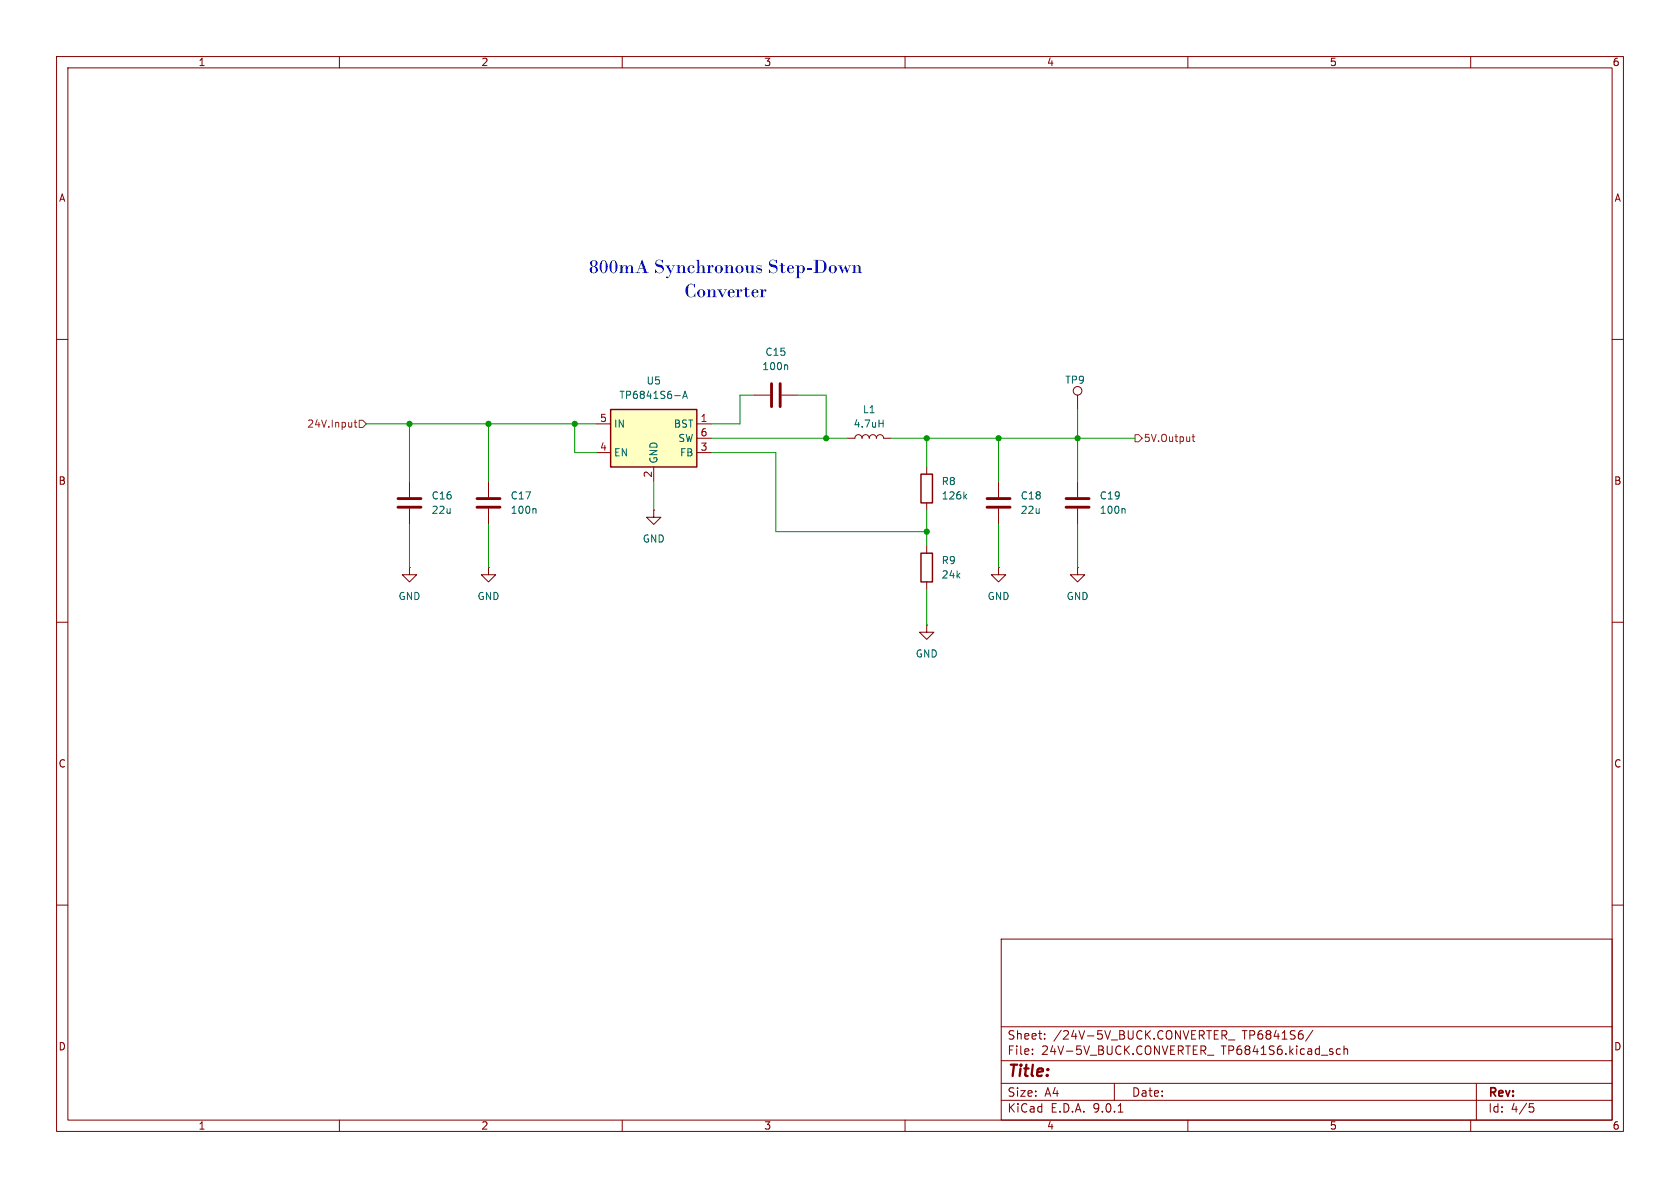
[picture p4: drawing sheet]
<svg xmlns="http://www.w3.org/2000/svg" width="297mm" height="210mm" viewBox="0 0 297 210" stroke-linecap="round" stroke-linejoin="round" font-family="sans-serif">
<g fill="none" stroke="#840000" stroke-width=".18">
<path d="M10 10h277v190h-277zM12 12h273v186h-273zM60 10v2M110 10v2M160 10v2M210 10v2M260 10v2M10 60h2M149.9 77.5h1.2a.64 .64 0 0 1 .7-.7 .64 .64 0 0 1 .6 .7 .64 .64 0 0 1 .6-.7 .64 .64 0 0 1 .7 .7 .64 .64 0 0 1 .6-.7 .64 .64 0 0 1 .6 .7 .64 .64 0 0 1 .7-.7 .64 .64 0 0 1 .6 .7h1.3M285 60h2M86.4 85.1v2.8M86.4 89.9v2.8"/>
<path d="M163.8 96.5v1.3M10 110h2M72.4 100.3v1.3h1.3l-1.3 1.3-1.3-1.3h1.3M72.4 100.3h.1M163.8 110.5v1.3h1.3l-1.3 1.2-1.2-1.2h1.2M163.8 110.5h.1M163.8 102.9v1.2M176.5 100.3v1.3h1.3l-1.3 1.3-1.2-1.3h1.2M176.5 100.3h.1M285 110h2M10 160h2M177 166h108v32h-108z"/>
<path d="M285 160h2M60 198v2M110 198v2M160 198v2M177 194.5h108M177 191.5h108M177 187.5h108M177 181.5h108M182.5 186.3v.1M182.5 185.5v.1M184.7 183.6v.1M184.7 182.8v.1"/>
<path d="M197 191.5v3M197.7 196.6h.8M210 198v2M213.5 186.5h1.1M216 182.2h.6l.3 .3-.2 .4-.7 .1M216.4 183l.5 .7M217.2 183.8h1.1M232.1 182.1l-1.3 2M236.2 186.1l.3 .3 .5-.1M237 185.5l-.5-.1-.3 .3M237.6 185.5l.2-.1 .4 .1v.9M237.6 184.9v1.5"/>
<path d="M260 198v2M261 191.5v6.5M270.4 195.1h.7M270.5 195.7h.4l.3 .3-.2 .5-.5 .1"/>
</g>
<path d="M155.4 74.8h.7M156.1 74.2v1.3M94.6 89.9l.2 .2v.6" fill="none" stroke="#006464" stroke-width=".18"/>
<path d="M162.8 97.8h2v5.1h-2z" fill="none" stroke="#840000" stroke-width=".25"/>
<path d="M84.3 88.1h4.1M84.3 89.7h4.1" fill="none" stroke="#840000" stroke-width=".51"/>
<path d="M107.9 72.4h15.3v10.2h-15.3z" fill="#ffffc2"/>
<path d="M107.9 72.4h15.3v10.2h-15.3zM162.8 83.8h2v5.1h-2z" fill="none" stroke="#840000" stroke-width=".25"/>
<g fill="none" stroke="#840000" stroke-width=".18">
<path d="M105.4 74.9h2.5M123.2 74.9h2.5M123.2 77.5h2.5M133.3 69.9h2.8M138.2 69.9h2.8M190.5 69.9v2.5M72.4 85.1v2.8M72.4 89.9v2.8M105.4 80h2.5M115.6 90.2v1.2h1.2l-1.2 1.3-1.3-1.3h1.3M115.6 90.2h.1M115.6 82.6v2.5"/>
<path d="M123.2 80h2.5M163.8 82.6v1.2M163.8 88.9v1.3M176.5 85.1v2.8M176.5 89.9v2.8M190.5 85.1v2.8M190.5 89.9v2.8M86.4 100.3v1.3h1.2l-1.2 1.3-1.3-1.3h1.3M86.4 100.3h.1M190.5 100.3v1.3h1.3l-1.3 1.3-1.3-1.3h1.3M190.5 100.3h.1"/>
<circle cx="190.5" cy="69.1" r=".76"/>
</g>
<path d="M119.3 69.9h1M120.7 70.4l.4-1.2 .4 1.2M120.8 70.1h.6M139.1 64.5l.1 .2v.6M170.5 87.7l.4 .5M170.9 87.4l-.5 .4M198.7 89.9l.2 .2v.6" fill="none" stroke="#006464" stroke-width=".18"/>
<path d="M136.4 67.8v4.1M137.9 67.8v4.1M70.4 88.1h4M70.4 89.7h4M174.5 88.1h4.1M174.5 89.7h4.1M188.5 88.1h4M188.5 89.7h4" fill="none" stroke="#840000" stroke-width=".51"/>
<path d="M62.6 74.7h.5M62.8 74.2v1.1l.3 .2M63.5 74.3h.6l.7 .6-.7 .7h-.6zM200.7 76.8h.6l.6 .7-.6 .6h-.6zM210.7 77.2h.5M210.9 76.8v1.1l.3 .1" fill="none" stroke="#725600" stroke-width=".18"/>
<g fill="none" stroke="#009600" stroke-width=".18">
<path d="M64.8 74.9h40.6M72.4 74.9v10.2M86.4 74.9v10.2M101.6 74.9v5.1h3.8M125.7 77.5h24.2M133.3 69.9h-2.5v5h-5.1M141 69.9h5v7.6M157.5 77.5h43.2M163.8 77.5v5.1M176.5 77.5v7.6M190.5 72.4v12.7M72.4 92.7v7.6"/>
<path d="M86.4 92.7v7.6M115.6 85.1v5.1M125.7 80h11.5v14h26.6M163.8 90.2v6.3M176.5 92.7v7.6M190.5 92.7v7.6M163.8 104.1v6.4"/>
</g>
<g fill="#009600" stroke="#009600" stroke-width=".18">
<circle cx="101.6" cy="74.9" r=".46"/>
<circle cx="86.4" cy="74.9" r=".46"/>
<circle cx="72.4" cy="74.9" r=".46"/>
<circle cx="146" cy="77.5" r=".46"/>
<circle cx="163.8" cy="94" r=".46"/>
<circle cx="176.5" cy="77.5" r=".46"/>
<circle cx="163.8" cy="77.5" r=".46"/>
<circle cx="190.5" cy="77.5" r=".46"/>
</g>
<g font-size="3.5" fill="#0000c2">
<text x="104.1" y="49.4">800mASynchronousStep-Down</text>
<text x="121" y="53.6">Converter</text>
</g>
<text font-size="2.8" fill="#840000" x="178" y="190.9">Title:</text>
<g font-size="2.1" fill="#840000">
<text x="178" y="184">Sheet:</text>
<text x="186.2" y="184">/24V-5V_BUCK.CONVERTER_</text>
<text x="219.7" y="184">TP6841S6/</text>
<text x="178" y="186.7">File:</text>
<text x="184.1" y="186.7">24V-5V_BUCK.CONVERTER_</text>
<text x="216" y="186.7">TP6841S6.kicad_sch</text>
<text x="178" y="196.9">KiCad</text>
<text x="178" y="194.1">Size:</text>
<text x="184.7" y="194.1">A4</text>
<text x="185.7" y="196.9">E.D.A.</text>
<text x="193.3" y="196.9">9.0.1</text>
<text x="200" y="194.1">Date:</text>
<text x="263" y="194.3">Rev:</text>
<text x="263" y="196.9">Id:</text>
<text x="267.1" y="196.9">4/5</text>
</g>
<g font-size="1.8" fill="#840000">
<text x="35" y="11.9">1</text>
<text x="85" y="11.9">2</text>
<text x="135" y="11.9">3</text>
<text x="185" y="11.9">4</text>
<text x="235" y="11.9">5</text>
<text x="285" y="11.9">6</text>
<text x="10.3" y="35.9">A</text>
<text x="285.3" y="35.9">A</text>
<text x="10.3" y="85.9">B</text>
<text x="285.3" y="85.9">B</text>
<text x="10.3" y="135.9">C</text>
<text x="285.3" y="135.9">C</text>
<text x="10.3" y="185.9">D</text>
<text x="285.3" y="185.9">D</text>
<text x="35" y="199.9">1</text>
<text x="85" y="199.9">2</text>
<text x="135" y="199.9">3</text>
<text x="185" y="199.9">4</text>
<text x="235" y="199.9">5</text>
<text x="285" y="199.9">6</text>
</g>
<g font-size="1.8" fill="#006464">
<text x="134.7" y="65.6">100n</text>
<text x="135.2" y="63.1">C15</text>
<text x="109.4" y="70.7">TP6841S6-A</text>
<text x="114.2" y="68.2">U5</text>
<text x="188.2" y="68">TP9</text>
<text x="108.5" y="75.8">IN</text>
<text x="119" y="75.8">BST</text>
<text x="150.8" y="75.8">4.7uH</text>
<text x="152.4" y="73.3">L1</text>
<text x="108.5" y="80.9">EN</text>
<text x="116.4" y="82" transform="rotate(-90 116.4 82)">GND</text>
<text x="119.8" y="78.3">SW</text>
<text x="120.1" y="80.9">FB</text>
<text x="76.2" y="88.5">C16</text>
<text x="90.2" y="88.5">C17</text>
<text x="166.4" y="86">R8</text>
<text x="166.4" y="88.5">126k</text>
<text x="180.3" y="88.5">C18</text>
<text x="194.3" y="88.5">C19</text>
<text x="76.2" y="91">22u</text>
<text x="90.2" y="91">100n</text>
<text x="180.3" y="91">22u</text>
<text x="194.3" y="91">100n</text>
<text x="113.5" y="96.1">GND</text>
<text x="166.4" y="99.9">R9</text>
<text x="70.4" y="106.3">GND</text>
<text x="84.3" y="106.3">GND</text>
<text x="166.4" y="102.5">24k</text>
<text x="174.5" y="106.3">GND</text>
<text x="188.5" y="106.3">GND</text>
<text x="161.8" y="116.4">GND</text>
</g>
<g font-size="1.8" fill="#725600">
<text x="54.2" y="75.8">24V.Input</text>
<text x="202.1" y="78.3">5V.Output</text>
</g>
<g font-size="1.8" fill="#a90000">
<text x="106" y="74.7">5</text>
<text x="123.8" y="74.7">1</text>
<text x="123.8" y="77.2">6</text>
<text x="106" y="79.8">4</text>
<text x="123.8" y="79.8">3</text>
<text x="115.3" y="84.5" transform="rotate(-90 115.3 84.5)">2</text>
</g>
</svg>
